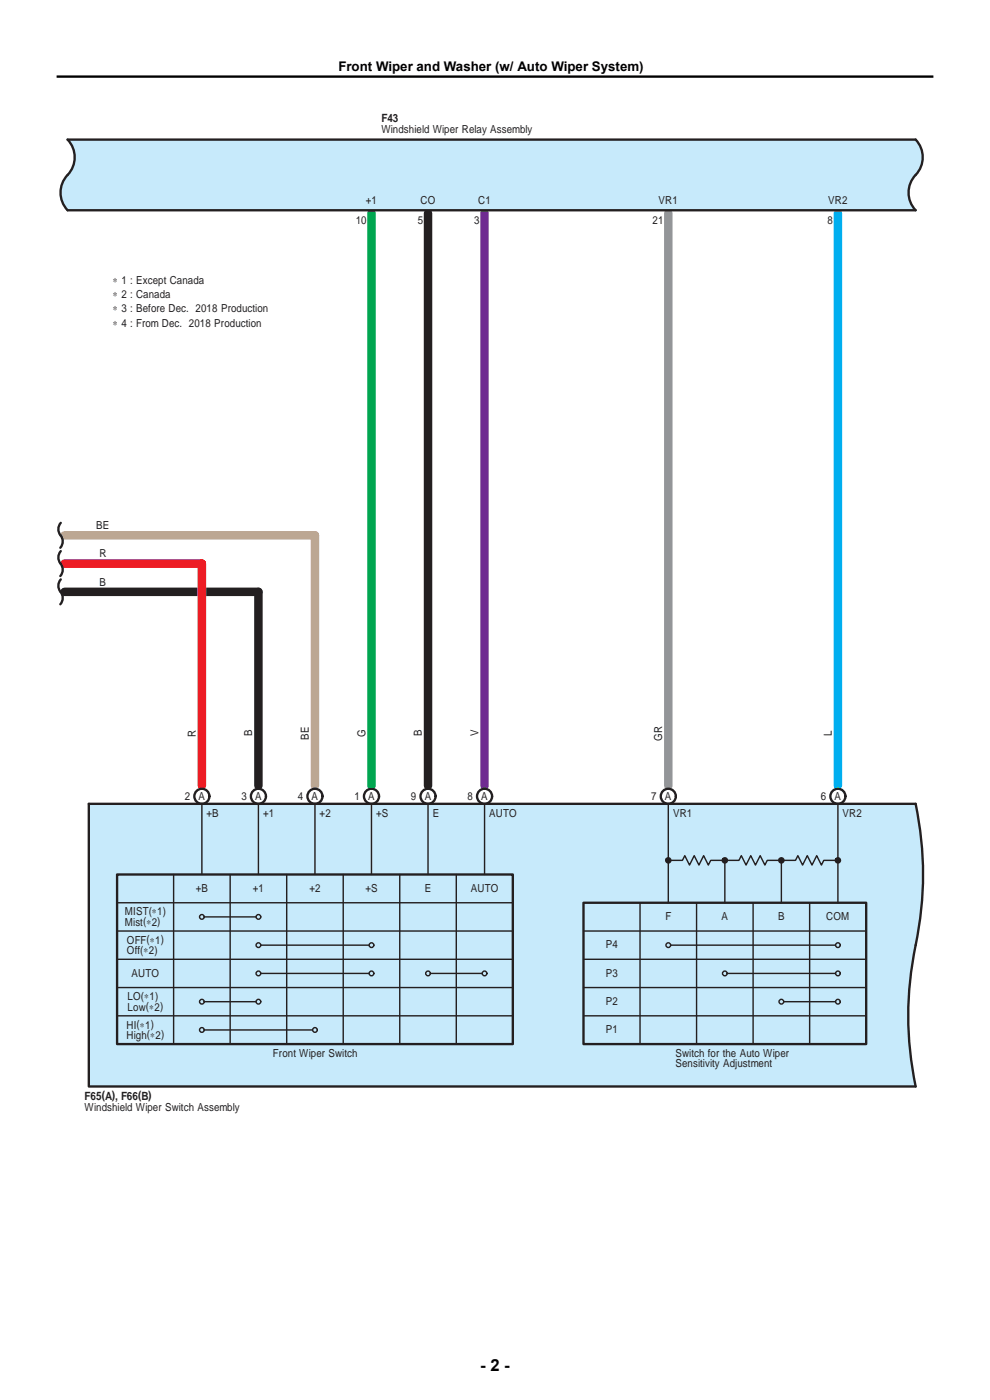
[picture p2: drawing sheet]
<svg xmlns="http://www.w3.org/2000/svg" width="210mm" height="297mm" viewBox="0 0 210 297" stroke-linecap="round" stroke-linejoin="round" font-family="sans-serif">
<path d="M78.8 43.3v125.3M90.8 43.3v125.3M102.8 43.3v125.3M141.8 43.3v125.3M177.7 43.3v125.3M12 119.6h29.5M12 113.6h53.5M66.8 114.9v53.7M12 125.6h41.5M42.8 120.9v47.7M54.8 126.9v41.7" fill="none" stroke="#fff" stroke-width="1.8"/>
<path d="M90.8 45.3v121.4M13.7 125.6h41.1v41.1" fill="none" stroke="#231f20" stroke-width="1.8"/>
<path d="M13.7 113.6h53.1v53.1" fill="none" stroke="#bca793" stroke-width="1.8"/>
<path d="M13.7 119.6h29.1v47.1" fill="none" stroke="#ed1c24" stroke-width="1.8"/>
<path d="M78.8 45.3v121.4" fill="none" stroke="#00a650" stroke-width="1.8"/>
<path d="M141.8 45.3v121.4" fill="none" stroke="#939598" stroke-width="1.8"/>
<path d="M177.7 45.3v121.4" fill="none" stroke="#00aeef" stroke-width="1.8"/>
<path d="M102.8 45.3v121.4" fill="none" stroke="#6f2b91" stroke-width="1.8"/>
<g fill="#c7eafb">
<path d="M18.8 170.5h175.4a73.4 73.4 0 0 1-.3 31.8 71.7 71.7 0 0 0 .3 28.2h-175.4z"/>
<path d="M14.3 29.6h179.9a5.6 5.6 0 0 1-.5 8.2 5.4 5.4 0 0 0 .5 6.8h-179.9a5.6 5.6 0 0 1 .6-8.2 5.4 5.4 0 0 0-.6-6.8z"/>
</g>
<g fill="none" stroke="#231f20" stroke-width=".5">
<path d="M14.3 29.6h179.9a5.6 5.6 0 0 1-.5 8.2 5.4 5.4 0 0 0 .5 6.8h-179.9a5.6 5.6 0 0 1 .6-8.2 5.4 5.4 0 0 0-.6-6.8zM12.9 110.9a2.19 2.19 0 0 0 .2 3.1 2.01 2.01 0 0 1-.3 2.2M12.9 116.9a2.19 2.19 0 0 0 .2 3.1 2.01 2.01 0 0 1-.3 2.2M12.9 122.9a2.19 2.19 0 0 0 .2 3.1 2.01 2.01 0 0 1-.3 2.2M18.8 170.5h175.4a73.4 73.4 0 0 1-.3 31.8 71.7 71.7 0 0 0 .3 28.2h-175.4zM24.8 185.5h84v36h-84zM123.8 191.5h59.9v30h-59.9z"/>
<circle cx="42.8" cy="168.9" r="1.6"/>
<circle cx="54.8" cy="168.9" r="1.6"/>
<circle cx="66.8" cy="168.9" r="1.6"/>
<circle cx="78.8" cy="168.9" r="1.6"/>
<circle cx="90.8" cy="168.9" r="1.6"/>
<circle cx="102.8" cy="168.9" r="1.6"/>
<circle cx="141.8" cy="168.9" r="1.6"/>
<circle cx="177.7" cy="168.9" r="1.6"/>
</g>
<g fill="none" stroke="#231f20" stroke-width=".3">
<path d="M42.8 170.5v15M54.8 170.5v15M66.8 170.5v15M78.8 170.5v15M90.8 170.5v15M102.8 170.5v15M141.8 170.5v21M177.7 170.5v21M24.8 197.5h84M24.8 191.5h84M36.8 185.5v36M43.3 194.5h11"/>
<path d="M48.8 185.5v36M60.8 185.5v36M72.8 185.5v36M84.8 185.5v36M96.8 185.5v36M123.8 197.5h59.9M135.8 191.5v30M141.3 182.2a.55 .55 0 0 0 .3 .8 .55 .55 0 0 0 .7-.5 .55 .55 0 0 0-.8-.5l-.2 .2 .4 .6 .3-.2-.2-.4-.2 .1 .2 .2h3l.5-1 1 2 1-2 1 2 1-2 1 2 .5-1h6l.5-1 1 2 1-2 .9 2 1-2 1 2 .5-1h6l.5-1 1 2 1-2 1 2 1-2 1 2 .5-1h3l-.1-.2 .2-.1 .2 .4-.3 .2-.2-.1-.2-.5a.55 .55 0 0 1 .9 .1 .55 .55 0 0 1-.4 .8 .55 .55 0 0 1-.6-.8l.1-.1M147.8 191.5v30M153.3 182.2a.55 .55 0 0 0 .3 .8 .55 .55 0 0 0 .7-.5 .55 .55 0 0 0-.8-.5l-.2 .2 .2 .5 .4 .1 .1-.4-.4-.1 .2 .2v9M159.8 191.5v30M165.3 182.2a.55 .55 0 0 0 .3 .8 .55 .55 0 0 0 .7-.5 .55 .55 0 0 0-.8-.5l-.2 .2 .2 .5 .2 .1 .3-.2-.2-.4-.2 .1 .1 .2"/>
<path d="M165.7 182.5v9M171.7 191.5v30M24.8 215.5h84M24.8 203.5h84M24.8 209.5h84M43.3 218.5h23M43.3 212.5h11M55.3 200.5h23M55.3 206.5h23M91.3 206.5h11M123.8 203.5h59.9M123.8 209.5h59.9"/>
<path d="M123.8 215.5h59.9M142.3 200.5h34.9M154.3 206.5h22.9M166.2 212.5h11"/>
<circle cx="42.8" cy="194.5" r=".5"/>
<circle cx="54.8" cy="194.5" r=".5"/>
<circle cx="42.8" cy="218.5" r=".5"/>
<circle cx="42.8" cy="212.5" r=".5"/>
<circle cx="54.8" cy="206.5" r=".5"/>
<circle cx="54.8" cy="200.5" r=".5"/>
<circle cx="54.8" cy="212.5" r=".5"/>
<circle cx="66.8" cy="218.5" r=".5"/>
<circle cx="78.8" cy="200.5" r=".5"/>
<circle cx="78.8" cy="206.5" r=".5"/>
<circle cx="90.8" cy="206.5" r=".5"/>
<circle cx="102.8" cy="206.5" r=".5"/>
<circle cx="141.8" cy="200.5" r=".5"/>
<circle cx="153.8" cy="206.5" r=".5"/>
<circle cx="165.7" cy="212.5" r=".5"/>
<circle cx="177.7" cy="206.5" r=".5"/>
<circle cx="177.7" cy="200.5" r=".5"/>
<circle cx="177.7" cy="212.5" r=".5"/>
</g>
<path d="M12 16.3h186" fill="none" stroke="#000" stroke-width=".5"/>
<text font-size="3.5" x="101.9" y="290.9">- 2 -</text>
<text font-size="2.8" x="71.8" y="15.1">Front Wiper and Washer (w/ Auto Wiper System)</text>
<g font-size="2.4" fill="#231f20">
<text x="80.9" y="25.9">F43</text>
<text x="17.9" y="233.3">F65(A), F66(B)</text>
</g>
<g font-size="2.3" fill="#231f20">
<text x="80.9" y="28.3">Windshield Wiper Relay Assembly</text>
<text x="75.5" y="47.5">10</text>
<text x="77.6" y="43.3">+1</text>
<text x="88.6" y="47.5">5</text>
<text x="89.2" y="43.3">CO</text>
<text x="100.6" y="47.5">3</text>
<text x="101.4" y="43.3">C1</text>
<text x="138.4" y="47.5">21</text>
<text x="139.7" y="43.3">VR1</text>
<text x="175.6" y="47.5">8</text>
<text x="175.7" y="43.3">VR2</text>
<text x="23.9" y="63.3">∗ 2 : Canada</text>
<text x="23.9" y="60.3">∗ 1 : Except Canada</text>
<text x="23.9" y="66.3">∗ 3 : Before Dec. 2018 Production</text>
<text x="23.9" y="69.3">∗ 4 : From Dec. 2018 Production</text>
<text x="20.4" y="112.3">BE</text>
<text x="21.1" y="118.3">R</text>
<text x="21.1" y="124.3">B</text>
<text x="41.5" y="156.3" transform="rotate(-90 41.5 156.3)">R</text>
<text x="53.5" y="156.2" transform="rotate(-90 53.5 156.2)">B</text>
<text x="65.5" y="156.9" transform="rotate(-90 65.5 156.9)">BE</text>
<text x="77.5" y="156.4" transform="rotate(-90 77.5 156.4)">G</text>
<text x="89.5" y="156.2" transform="rotate(-90 89.5 156.2)">B</text>
<text x="101.5" y="156.2" transform="rotate(-90 101.5 156.2)">V</text>
<text x="140.5" y="157.1" transform="rotate(-90 140.5 157.1)">GR</text>
<text x="176.4" y="156.1" transform="rotate(-90 176.4 156.1)">L</text>
<text x="39.2" y="169.6">2</text>
<text x="42.1" y="169.6">A</text>
<text x="43.8" y="173.4">+B</text>
<text x="51.2" y="169.6">3</text>
<text x="54.1" y="169.6">A</text>
<text x="55.8" y="173.4">+1</text>
<text x="63.2" y="169.6">4</text>
<text x="66.1" y="169.6">A</text>
<text x="67.8" y="173.4">+2</text>
<text x="75.2" y="169.6">1</text>
<text x="78.1" y="169.6">A</text>
<text x="79.8" y="173.4">+S</text>
<text x="87.2" y="169.6">9</text>
<text x="90.1" y="169.6">A</text>
<text x="91.8" y="173.4">E</text>
<text x="99.2" y="169.6">8</text>
<text x="102.1" y="169.6">A</text>
<text x="103.8" y="173.4">AUTO</text>
<text x="138.1" y="169.6">7</text>
<text x="141.1" y="169.6">A</text>
<text x="142.8" y="173.4">VR1</text>
<text x="174.1" y="169.6">6</text>
<text x="177" y="169.6">A</text>
<text x="178.7" y="173.4">VR2</text>
<text x="41.5" y="189.2">+B</text>
<text x="53.6" y="189.2">+1</text>
<text x="65.6" y="189.2">+2</text>
<text x="77.5" y="189.2">+S</text>
<text x="90.1" y="189.2">E</text>
<text x="99.9" y="189.2">AUTO</text>
<text x="26.5" y="196.4">Mist(∗2)</text>
<text x="26.5" y="194.2">MIST(∗1)</text>
<text x="141.1" y="195.2">F</text>
<text x="153.1" y="195.2">A</text>
<text x="165" y="195.2">B</text>
<text x="175.3" y="195.2">COM</text>
<text x="26.9" y="202.4">Off(∗2)</text>
<text x="26.9" y="200.2">OFF(∗1)</text>
<text x="128.5" y="201.2">P4</text>
<text x="27.9" y="207.2">AUTO</text>
<text x="128.5" y="207.2">P3</text>
<text x="27.1" y="214.4">Low(∗2)</text>
<text x="27.1" y="212.2">LO(∗1)</text>
<text x="128.5" y="213.2">P2</text>
<text x="26.9" y="220.4">High(∗2)</text>
<text x="26.9" y="218.2">HI(∗1)</text>
<text x="128.5" y="219.2">P1</text>
<text x="57.9" y="224.2">Front Wiper Switch</text>
<text x="143.3" y="224.2">Switch for the Auto Wiper</text>
<text x="143.3" y="226.4">Sensitivity Adjustment</text>
<text x="17.9" y="235.7">Windshield Wiper Switch Assembly</text>
</g>
</svg>
